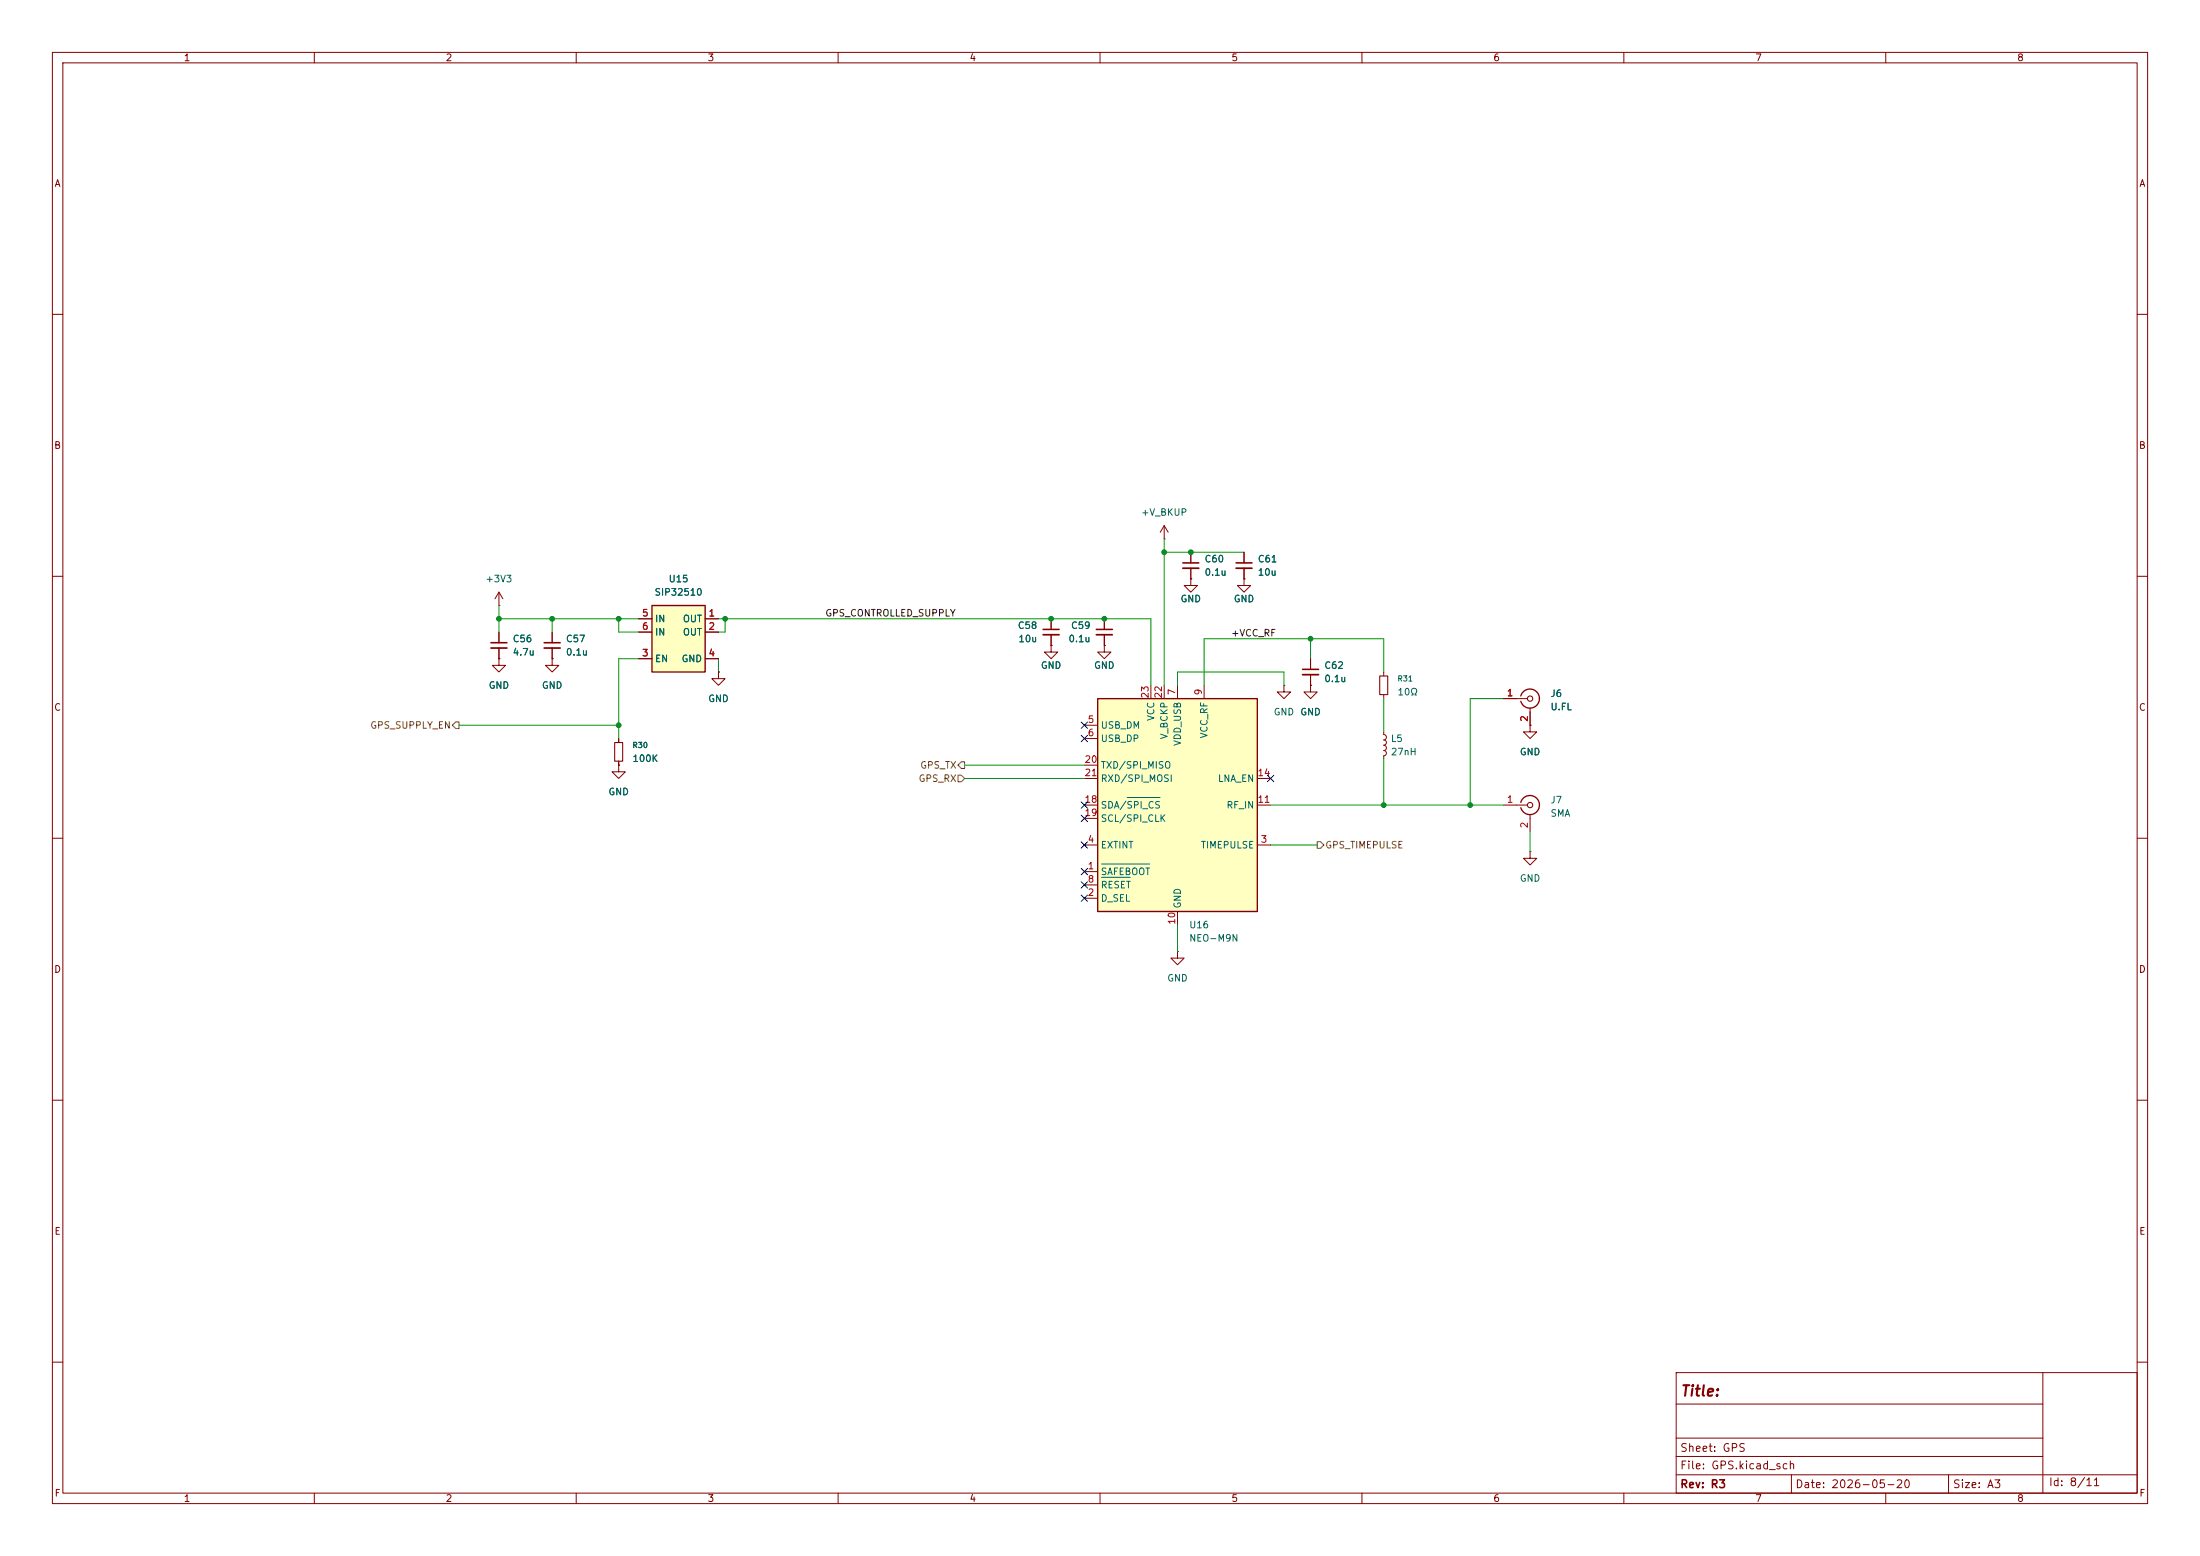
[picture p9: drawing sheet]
<svg xmlns="http://www.w3.org/2000/svg" width="420mm" height="297mm" viewBox="0 0 420 297" stroke-linecap="round" stroke-linejoin="round" font-family="sans-serif">
<g fill="none" stroke="#840000" stroke-width=".19">
<path d="M10 10h400v277h-400zM12 12h396v273h-396zM60 10v2M110 10v2M160 10v2M210 10v2M260 10v2M310 10v2M360 10v2M10 60h2M408 60h2M10 110h2"/>
<path d="M408 110h2M10 160h2M408 160h2M10 210h2M408 210h2M10 260h2M320 262h88v23h-88zM320 278h70M320 274.5h70M320 268h70M390 262v23M408 260h2"/>
<path d="M60 285v2M110 285v2M160 285v2M210 285v2M260 285v2M310 285v2M320 281.5h88M342 281.5v3.5M360 285v2M372 281.5v3.5"/>
</g>
<path d="M209.5 133.4h30.5v40.6h-30.5z" fill="#ffffc2"/>
<path d="M209.5 133.4h30.5v40.6h-30.5z" fill="none" stroke="#840000" stroke-width=".25"/>
<g fill="none" stroke="#840000" stroke-width=".19">
<path d="M200.7 118.1v2M210.8 118.1v2M222.2 102.9h.1M222.2 100.3v2.6M222.2 100.3l-.7 1.3M222.2 100.3l.8 1.3M95.2 125.7v1.3h1.3l-1.3 1.3-1.2-1.3h1.2M95.2 125.7h.1M95.2 120.7v2M95.2 123.7v2M105.4 125.7v1.3h1.3l-1.3 1.3-1.3-1.3h1.3M105.4 125.7h.1"/>
<path d="M105.4 120.7v2M105.4 123.7v2M137.2 128.3v1.2h1.2l-1.2 1.3-1.3-1.3h1.3M137.2 128.3h.1M200.7 123.2v1.3h1.2l-1.2 1.2-1.3-1.2h1.3M200.7 123.2h.1M200.7 121.2v2M207 138.4h2.5M210.8 123.2v1.3h1.3l-1.3 1.2-1.3-1.2h1.3M210.8 123.2h.1M210.8 121.2v2M219.7 130.8v2.6"/>
<path d="M222.2 130.8v2.6M224.8 130.8v2.6M229.9 130.8v2.6M250.2 130.8v1.3h1.3l-1.3 1.3-1.3-1.3h1.3M250.2 130.8h.1M118.1 146.1v1.2h1.3l-1.3 1.3-1.3-1.3h1.3M118.1 146.1h.1M118.1 141v.7M118.1 145.3v.8M207 141h2.5M207 153.7h2.5M207 148.6h2.5"/>
<path d="M207 156.2h2.5M207 146.1h2.5M240 153.7h2.6M240 148.6h2.6M207 166.4h2.5M207 171.5h2.5M207 161.3h2.5M207 168.9h2.5M224.8 174v2.5M240 161.3h2.6M224.8 181.6v1.3h1.3l-1.3 1.3-1.3-1.3h1.3M224.8 181.6h.1"/>
</g>
<path d="M215.2 152.2h6.3M210.3 164.9h9.2M210.3 167.5h5.5" fill="none" stroke="#006464" stroke-width=".19"/>
<path d="M93.7 122.7h3.1M103.9 122.7h3M199.1 120.1h3.1M209.3 120.1h3" fill="none" stroke="#840000" stroke-width=".3"/>
<path d="M93.7 123.7h3.1M103.9 123.7h3M199.1 121.2h3.1M209.3 121.2h3" fill="none" stroke="#840000" stroke-width=".33"/>
<path d="M117.3 141.7h1.6v3.6h-1.6z" fill="none" stroke="#840000" stroke-width=".2"/>
<path d="M124.5 115.6h10.1v12.7h-10.1z" fill="#ffffc2"/>
<path d="M124.5 115.6h10.1v12.7h-10.1zM290.3 132.8a1.81 1.81 0 0 1 2.8-1 1.81 1.81 0 0 1 0 3 1.81 1.81 0 0 1-2.8-.9M290.3 153.2a1.81 1.81 0 0 1 2.8-1 1.81 1.81 0 0 1 0 2.9 1.81 1.81 0 0 1-2.8-.9" fill="none" stroke="#840000" stroke-width=".25"/>
<g fill="none" stroke="#840000" stroke-width=".19">
<path d="M95.2 115.6h.1M95.2 113l-.7 1.3M95.2 113l.8 1.3M95.2 113v2.6M121.9 118.1h2.6M134.6 118.1h2.6M200.7 118.1v2M210.8 118.1v2M227.3 110.5v1.3h-1.2l1.2 1.2 1.3-1.2h-1.3M227.3 110.5h.1M227.3 105.4v2M227.3 108.5v2"/>
<path d="M237.5 110.5v1.3h-1.3l1.3 1.2 1.3-1.2h-1.3M237.5 110.5h.1M237.5 105.4v2M237.5 108.5v2M95.2 125.7h.1M95.2 120.7v2M95.2 123.7v2M105.4 125.7h.1M105.4 120.7v2M105.4 123.7v2M121.9 120.7h2.6M121.9 125.7h2.6"/>
<path d="M134.6 120.7h2.6M134.6 125.7h2.6M137.2 128.3h.1M200.7 123.2h.1M200.7 121.2v2M210.8 123.2h.1M210.8 121.2v2M245.1 130.8v1.3h1.3l-1.3 1.3-1.3-1.3h1.3M245.1 130.8h.1M250.2 130.8h.1M250.2 125.7v2.1M250.2 128.8v2"/>
<path d="M264.2 139.7v.5l.3 .2 .2 .3-.2 .4-.3 .1 .4 .4v.4l-.4 .2 .3 .2 .2 .4-.2 .3-.3 .2 .3 .1 .2 .3-.2 .4-.3 .2v.5M264.2 128.3v.7M264.2 132.6v.8M287 133.4h4.6M292.1 138.4v1.3h1.3l-1.3 1.3-1.3-1.3h1.3M292.1 138.4h.1M292.1 135.1v3.3M118.1 146.1h.1M118.1 141v.7M118.1 145.3v.8M287 153.7h4.6M292.1 155.4v3.4"/>
<path d="M292.1 162.6v1.2h1.3l-1.3 1.3-1.3-1.3h1.3M292.1 162.6h.1"/>
</g>
<g fill="none" stroke="#840000" stroke-width=".2">
<path d="M263.4 129h1.5v3.6h-1.5z"/>
<circle cx="292.1" cy="133.4" r=".51"/>
<circle cx="292.1" cy="153.7" r=".51"/>
</g>
<path d="M225.8 107.4h3.1M236 107.4h3M248.7 127.8h3" fill="none" stroke="#840000" stroke-width=".3"/>
<path d="M225.8 108.5h3.1M236 108.5h3M248.7 128.8h3" fill="none" stroke="#840000" stroke-width=".33"/>
<path d="M87 137.8h.6v1.3h-.6l-.6-.7zM182.9 148h.6l.6 .6-.6 .6h-.6zM183.5 145.4h.6v1.3h-.6l-.6-.6zM251.5 160.7h.6l.6 .6-.6 .6h-.6z" fill="none" stroke="#725600" stroke-width=".19"/>
<g fill="none" stroke="#009600" stroke-width=".19">
<path d="M95.2 118.1h26.7M95.2 115.6v5.1M105.4 118.1v2.6M118.1 118.1v2.6h3.8M137.2 118.1h82.5v12.7M138.4 118.1v2.6h-1.2M222.2 105.4h15.3M222.2 102.9v27.9M87.6 138.4h30.5M121.9 125.7h-3.8v15.3M137.2 125.7v2.6M224.8 130.8v-2.5h20.3v2.5"/>
<path d="M250.2 121.9v3.8M264.2 128.3v-6.4h-34.3v8.9M264.2 133.4v6.3M287 133.4h-6.3v20.3M184.1 148.6h22.9M184.1 146.1h22.9M242.6 153.7h44.4M264.2 144.8v8.9M292.1 158.8v3.8M224.8 176.5v5.1M242.6 161.3h8.9"/>
</g>
<g fill="none" stroke="#000084" stroke-width=".19">
<path d="M206.4 137.8l1.2 1.2M207.6 137.8l-1.2 1.2M206.4 155.6l1.2 1.2M206.4 153.1l1.2 1.2M206.4 140.4l1.2 1.2M207.6 155.6l-1.2 1.2M207.6 153.1l-1.2 1.2M207.6 140.4l-1.2 1.2M242 148l1.2 1.2M243.2 148l-1.2 1.2M206.4 165.8l1.2 1.2M206.4 168.3l1.2 1.2"/>
<path d="M206.4 160.7l1.2 1.2M206.4 170.8l1.2 1.3M207.6 165.8l-1.2 1.2M207.6 168.3l-1.2 1.2M207.6 160.7l-1.2 1.2M207.6 170.8l-1.2 1.3"/>
</g>
<g fill="#009600" stroke="#009600" stroke-width=".19">
<circle cx="200.7" cy="118.1" r=".46"/>
<circle cx="210.8" cy="118.1" r=".46"/>
<circle cx="227.3" cy="105.4" r=".46"/>
<circle cx="222.2" cy="105.4" r=".46"/>
<circle cx="138.4" cy="118.1" r=".46"/>
<circle cx="105.4" cy="118.1" r=".46"/>
<circle cx="95.2" cy="118.1" r=".46"/>
<circle cx="118.1" cy="138.4" r=".46"/>
<circle cx="118.1" cy="118.1" r=".46"/>
<circle cx="264.2" cy="153.7" r=".46"/>
<circle cx="250.2" cy="121.9" r=".46"/>
<circle cx="280.7" cy="153.7" r=".46"/>
</g>
<text font-size="2" fill="#840000" x="320.6" y="267">Title:</text>
<g font-size="1.5" fill="#840000">
<text x="320.6" y="280.8">File: GPS.kicad_sch</text>
<text x="320.6" y="277.5">Sheet: GPS</text>
<text x="320.6" y="284.4">Rev: R3</text>
<text x="342.6" y="284.4">Date: 2026-05-20</text>
<text x="372.7" y="284.4">Size: A3</text>
<text x="391" y="284">Id: 8/11</text>
</g>
<g font-size="1.3" fill="#840000">
<text x="35" y="12">1</text>
<text x="85" y="12">2</text>
<text x="135" y="12">3</text>
<text x="185" y="12">4</text>
<text x="235" y="12">5</text>
<text x="285" y="12">6</text>
<text x="335" y="12">7</text>
<text x="385" y="12">8</text>
<text x="10.3" y="36">A</text>
<text x="408.3" y="36">A</text>
<text x="10.2" y="86">B</text>
<text x="408.2" y="86">B</text>
<text x="10.2" y="136">C</text>
<text x="408.2" y="136">C</text>
<text x="10.2" y="186">D</text>
<text x="408.2" y="186">D</text>
<text x="10.3" y="236">E</text>
<text x="408.3" y="236">E</text>
<text x="10.3" y="286">F</text>
<text x="35" y="287">1</text>
<text x="85" y="287">2</text>
<text x="135" y="287">3</text>
<text x="185" y="287">4</text>
<text x="235" y="287">5</text>
<text x="285" y="287">6</text>
<text x="335" y="287">7</text>
<text x="385" y="287">8</text>
<text x="408.3" y="286">F</text>
</g>
<g font-size="1.3" fill="#006464">
<text x="217.7" y="98.8">+V_BKUP</text>
<text x="229.9" y="107.6">C60</text>
<text x="240" y="107.6">C61</text>
<text x="92.6" y="111.5">+3V3</text>
<text x="124.8" y="114">SIP32510</text>
<text x="127.5" y="111.5">U15</text>
<text x="229.9" y="110.2">0.1u</text>
<text x="240" y="110.2">10u</text>
<text x="124.9" y="119.1">IN</text>
<text x="130.3" y="119.1">OUT</text>
<text x="225.3" y="115.3">GND</text>
<text x="235.4" y="115.3">GND</text>
<text x="97.8" y="122.9">C56</text>
<text x="97.8" y="125.4">4.7u</text>
<text x="107.9" y="122.9">C57</text>
<text x="107.9" y="125.4">0.1u</text>
<text x="124.9" y="121.6">IN</text>
<text x="130.3" y="121.6">OUT</text>
<text x="194.2" y="120.3">C58</text>
<text x="194.3" y="122.9">10u</text>
<text x="203.9" y="122.9">0.1u</text>
<text x="204.4" y="120.3">C59</text>
<text x="93.2" y="131.8">GND</text>
<text x="103.3" y="131.8">GND</text>
<text x="124.9" y="126.7">EN</text>
<text x="130" y="126.7">GND</text>
<text x="198.6" y="128">GND</text>
<text x="208.8" y="128">GND</text>
<text x="252.7" y="128">C62</text>
<text x="252.7" y="130.5">0.1u</text>
<text x="135.1" y="134.3">GND</text>
<text x="220.7" y="137.7" transform="rotate(-90 220.7 137.7)">VCC</text>
<text x="243" y="136.9">GND</text>
<text x="248.1" y="136.9">GND</text>
<text x="266.7" y="133">10Ω</text>
<text x="295.9" y="133.3">J6</text>
<text x="295.9" y="135.9">U.FL</text>
<text x="210" y="139.4">USB_DM</text>
<text x="210" y="141.9">USB_DP</text>
<text x="223.2" y="141.2" transform="rotate(-90 223.2 141.2)">V_BCKP</text>
<text x="225.8" y="142.5" transform="rotate(-90 225.8 142.5)">VDD_USB</text>
<text x="230.8" y="141" transform="rotate(-90 230.8 141)">VCC_RF</text>
<text x="265.4" y="141.9">L5</text>
<text x="120.6" y="145.7">100K</text>
<text x="210" y="147">TXD/SPI_MISO</text>
<text x="210" y="149.6">RXD/SPI_MOSI</text>
<text x="232.4" y="149.6">LNA_EN</text>
<text x="265.4" y="144.5">27nH</text>
<text x="290" y="144.5">GND</text>
<text x="116" y="152.1">GND</text>
<text x="210" y="154.6">SDA/SPI_CS</text>
<text x="234" y="154.6">RF_IN</text>
<text x="295.9" y="153.7">J7</text>
<text x="210" y="157.2">SCL/SPI_CLK</text>
<text x="295.9" y="156.2">SMA</text>
<text x="210" y="167.3">SAFEBOOT</text>
<text x="210" y="162.3">EXTINT</text>
<text x="229.1" y="162.3">TIMEPULSE</text>
<text x="210" y="172.4">D_SEL</text>
<text x="210" y="169.9">RESET</text>
<text x="225.8" y="173.5" transform="rotate(-90 225.8 173.5)">GND</text>
<text x="290" y="168.6">GND</text>
<text x="226.9" y="177.5">U16</text>
<text x="226.9" y="180">NEO-M9N</text>
<text x="222.7" y="187.7">GND</text>
</g>
<g font-size="1.3" fill="#a90000">
<text x="122.5" y="118">5</text>
<text x="135.2" y="118">1</text>
<text x="122.5" y="125.6">3</text>
<text x="122.5" y="120.5">6</text>
<text x="135.2" y="120.5">2</text>
<text x="135.2" y="125.6">4</text>
<text x="219.6" y="133.4" transform="rotate(-90 219.6 133.4)">23</text>
<text x="222.1" y="133.4" transform="rotate(-90 222.1 133.4)">22</text>
<text x="224.7" y="132.8" transform="rotate(-90 224.7 132.8)">7</text>
<text x="229.7" y="132.8" transform="rotate(-90 229.7 132.8)">9</text>
<text x="287.6" y="133.2">1</text>
<text x="292" y="137.9" transform="rotate(-90 292 137.9)">2</text>
<text x="207.5" y="138.3">5</text>
<text x="207.5" y="140.8">6</text>
<text x="206.9" y="145.9">20</text>
<text x="206.9" y="148.5">21</text>
<text x="240" y="148.5">14</text>
<text x="206.9" y="153.5">18</text>
<text x="240" y="153.5">11</text>
<text x="287.6" y="153.5">1</text>
<text x="206.9" y="156.1">19</text>
<text x="207.5" y="161.2">4</text>
<text x="240.6" y="161.2">3</text>
<text x="292" y="158.2" transform="rotate(-90 292 158.2)">2</text>
<text x="207.5" y="166.2">1</text>
<text x="207.5" y="171.3">2</text>
<text x="207.5" y="168.8">8</text>
<text x="224.7" y="176.6" transform="rotate(-90 224.7 176.6)">10</text>
</g>
<g font-size="1.3" fill="#0f0f0f">
<text x="157.5" y="118">GPS_CONTROLLED_SUPPLY</text>
<text x="234.9" y="121.8">+VCC_RF</text>
</g>
<g font-size="1.3" fill="#725600">
<text x="70.6" y="139.4">GPS_SUPPLY_EN</text>
<text x="175.3" y="149.6">GPS_RX</text>
<text x="175.6" y="147">GPS_TX</text>
<text x="252.9" y="162.3">GPS_TIMEPULSE</text>
</g>
<g font-size="1" fill="#006464">
<text x="266.7" y="130.3">R31</text>
<text x="120.6" y="143">R30</text>
</g>
</svg>
